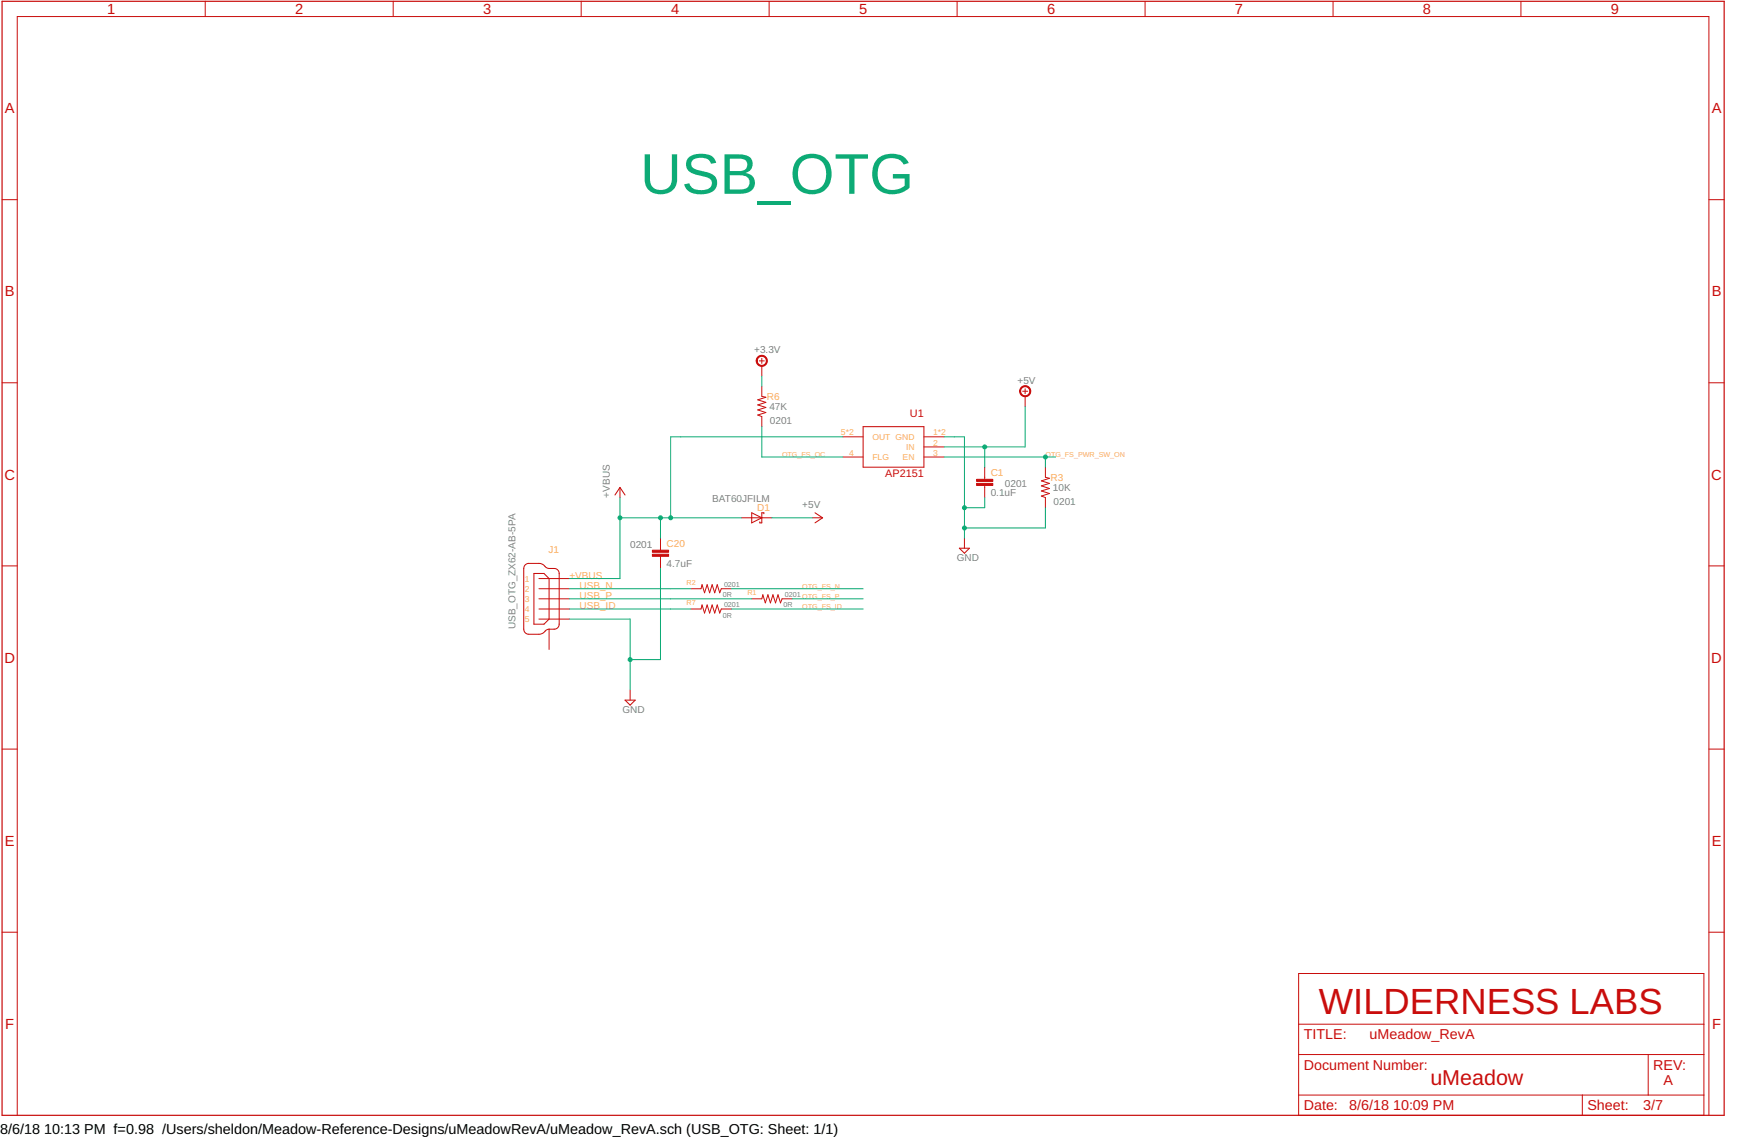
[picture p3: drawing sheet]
<svg xmlns="http://www.w3.org/2000/svg" width="432mm" height="279mm" viewBox="0 0 432 279" stroke-linecap="round" stroke-linejoin="round" font-family="sans-serif">
<path d="M.5 .3h422.7v273.5h-422.7z" fill="none" stroke="#c90d0c" stroke-width=".3"/>
<g fill="none" stroke="#c90d0c" stroke-width=".25">
<path d="M50.4 .3v3.8M96.5 .3v3.8M142.7 .3v3.8M188.8 .3v3.8M234.9 .3v3.8M281.1 .3v3.8M327.2 .3v3.8M373.4 .3v3.8M.5 49h3.7M419.5 49h3.7M.5 94h3.7M186.4 88.6h1.2"/>
<path d="M187 94.8v2.5l1 .2-2 .7 2 .6-2 .6 2 .6-2 .6 2 .7-2 .6 1 .4v2.5M187 88v1.2M187 89.8v2.5M251 96.1h1.3M251.7 95.4v1.3M251.7 97.3v2.5M419.5 94h3.7M152.2 119.7l1.2 1.8M152.2 119.7l-1.2 1.8M152.2 119.7v2.5M206.9 107.3h5M206.9 112.2h5"/>
<path d="M211.9 104.8h14.9v9.9h-14.9zM226.8 107.3h5M226.8 109.7h5M226.8 112.2h5M241.7 114.7v3M241.7 119.2v3M256.6 114.7v2.5l1 .2-2 .7 2 .6-2 .6 2 .6-2 .6 2 .7-2 .6 1 .4v2.5M.5 138.9h3.7M128.8 138.8l.7-.5h3.2l.6 .3 .7 .7a2.45 2.45 0 0 0 2 .3l.6 .1 .4 .3 .3 .8v12.4l-.1 .6-.4 .4a2.42 2.42 0 0 1-2 .3l-.6 .1-.9 .8-.6 .3h-3.2l-.8-.7-.1-15.4zM162.1 132.1v3M162.1 136.6v3M182 127.1h7.5"/>
<path d="M184.5 125.9l2.5 1.2-2.5 1.3zM187.5 126.1v-.2h-.5v2.5h-.5v-.3M199.4 127.1h2.5M200.1 125.9l1.8 1.2M201.9 127.1l-1.8 1.3M235.5 134.6h2.5l-1.3 1.2zM236.7 132.1v2.5M419.5 138.9h3.7M131.1 140.8h2.4l1.3 1.2v10l-1.3 1.2h-2.4zM132.3 142h7.5M132.3 144.5h7.5M132.3 147h7.5"/>
<path d="M132.3 149.5h7.5M132.3 152h7.5M134.8 154.5v4.9M169.6 144.5h2.5l.2-.9 .7 1.9 .6-1.9 .6 1.9 .6-1.9 .7 1.9 .6-1.9 .6 1.9 .4-1h2.5M169.6 149.5h2.5l.2-1 .7 2 .6-2 .6 2 .6-2 .7 2 .6-2 .6 2 .4-1h2.5M184.5 147h2.5l.3-1 .6 2 .6-2 .6 2 .6-2 .7 2 .6-2 .6 2 .4-1h2.5M153.4 171.9h2.5l-1.2 1.2zM154.7 169.4v2.5M.5 183.9h3.7M419.5 183.9h3.7M.5 228.9h3.7M318.8 239h99.5v34.8h-99.5z"/>
<path d="M419.5 228.9h3.7M318.8 258.9h99.5M318.8 251.5h99.5M404.6 258.9v10M4.2 273.8v-269.7h415.3v269.7M318.8 268.9h99.5M388.4 268.9v4.9"/>
</g>
<g fill="#c90d0c" stroke="#c90d0c" stroke-width=".25">
<path d="M186 87.7a1.37 1.37 0 0 1 2.2 .2 1.37 1.37 0 0 1-.8 2 1.37 1.37 0 0 1-1.8-1.3h.3a1.11 1.11 0 0 1 1.5-1 1.11 1.11 0 0 1 .3 1.8 1.11 1.11 0 0 1-1.8-.5v-.3h-.3z" fill-rule="evenodd"/>
<path d="M250.7 95.1a1.37 1.37 0 0 1 2.1 .2 1.37 1.37 0 0 1-.8 2.1 1.37 1.37 0 0 1-1.7-1.3h.2a1.12 1.12 0 0 1 1.7-1 1.12 1.12 0 0 1 .1 1.9 1.12 1.12 0 0 1-1.7-.7l-.1-.2h-.2z" fill-rule="evenodd"/>
</g>
<g fill="#c90d0c" stroke="#c90d0c" stroke-width=".25">
<path d="M160.1 136.1h4v.5h-4z"/>
<path d="M160.1 135.1h4v.5h-4z"/>
<path d="M239.7 118.7h4v.5h-4z"/>
<path d="M239.7 117.7h4v.5h-4z"/>
</g>
<g fill="none" stroke="#0dab76" stroke-width=".25">
<path d="M187 92.3v2.5M251.7 99.8v9.9h-19.9M187 104.8v7.4h19.9M206.9 107.3h-42.3v19.8M231.8 107.3h4.9v24.8M231.8 112.2h27.3M241.7 109.7v5M256.6 112.2v2.5M152.2 122.2v19.8h-12.4M152.2 127.1h29.8M162.1 127.1v5M162.1 139.6v22.3h-7.4"/>
<path d="M189.5 127.1h9.9M241.7 122.2v2.5h-5M256.6 124.7v4.9h-19.9M139.8 144.5h29.8M139.8 147h44.7M139.8 149.5h29.8M139.8 152h14.9v17.4M179.6 144.5h32.3M179.6 149.5h32.3M194.5 147h17.4"/>
</g>
<g fill="#0dab76" stroke="#0dab76" stroke-width=".25">
<circle cx="152.2" cy="127.1" r=".49"/>
<circle cx="162.1" cy="127.1" r=".49"/>
<circle cx="164.6" cy="127.1" r=".49"/>
<circle cx="154.7" cy="161.9" r=".49"/>
<circle cx="236.7" cy="124.7" r=".49"/>
<circle cx="236.7" cy="129.6" r=".49"/>
<circle cx="256.6" cy="112.2" r=".49"/>
<circle cx="241.7" cy="109.7" r=".49"/>
</g>
<text font-size="14.1" fill="#0dab76" x="157.2" y="47.6">USB_OTG</text>
<text font-size="8.9" fill="#c90d0c" x="323.8" y="249">WILDERNESS LABS</text>
<text font-size="5.3" fill="#c90d0c" x="351.1" y="266.4">uMeadow</text>
<g font-size="3.6" fill="#c90d0c">
<text x="26.3" y="3.5">1</text>
<text x="72.5" y="3.5">2</text>
<text x="118.6" y="3.5">3</text>
<text x="164.7" y="3.5">4</text>
<text x="210.9" y="3.5">5</text>
<text x="257" y="3.5">6</text>
<text x="303.2" y="3.5">7</text>
<text x="349.3" y="3.5">8</text>
<text x="395.4" y="3.5">9</text>
<text x="1.2" y="27.8">A</text>
<text x="420.2" y="27.8">A</text>
<text x="1.2" y="72.8">B</text>
<text x="420.2" y="72.8">B</text>
<text x="1.1" y="117.7">C</text>
<text x="420.1" y="117.7">C</text>
<text x="1.1" y="162.7">D</text>
<text x="420.1" y="162.7">D</text>
<text x="1.2" y="207.7">E</text>
<text x="420.2" y="207.7">E</text>
<text x="1.3" y="252.6">F</text>
<text x="420.3" y="252.6">F</text>
</g>
<g font-size="3.5" fill="#c90d0c">
<text x="320" y="255.2">TITLE:</text>
<text x="336.2" y="255.2">uMeadow_RevA</text>
<text x="320" y="262.6">Document Number:</text>
<text x="405.8" y="262.6">REV:</text>
<text x="408.3" y="266.4">A</text>
<text x="320" y="272.6">Date:</text>
<text x="331.2" y="272.6">8/6/18</text>
<text x="342" y="272.6">10:09 PM</text>
<text x="389.7" y="272.6">Sheet:</text>
<text x="403.3" y="272.6">3/7</text>
</g>
<g font-size="3.5">
<text x="0" y="278.4">8/6/18</text>
<text x="10.8" y="278.4">10:13 PM f=0.98 /Users/sheldon/Meadow-Reference-Designs/uMeadowRevA/uMeadow_RevA.sch (USB_OTG: Sheet: 1/1)</text>
</g>
<g font-size="2.7" fill="#c90d0c">
<text x="223.4" y="102.3">U1</text>
<text x="217.3" y="117.2">AP2151</text>
</g>
<g font-size="2.5" fill="#808080">
<text x="185.1" y="86.7">+3.3V</text>
<text x="249.8" y="94.2">+5V</text>
<text x="188.9" y="100.8">47K</text>
<text x="189" y="104">0201</text>
<text x="246.7" y="119.7">0201</text>
<text x="149.7" y="122.2" transform="rotate(-90 149.7 122.2)">+VBUS</text>
<text x="174.9" y="123.3">BAT60JFILM</text>
<text x="197" y="124.6">+5V</text>
<text x="243.2" y="121.8">0.1uF</text>
<text x="258.5" y="120.7">10K</text>
<text x="258.6" y="123.9">0201</text>
<text x="154.7" y="134.6">0201</text>
<text x="234.9" y="137.7">GND</text>
<text x="163.6" y="139.2">4.7uF</text>
<text x="126.6" y="154.5" transform="rotate(-90 126.6 154.5)">USB_OTG_ZX62-AB-5PA</text>
<text x="152.8" y="175">GND</text>
</g>
<g font-size="2.5" fill="#fbaf5c">
<text x="188.3" y="98.3">R6</text>
<text x="243.2" y="116.8">C1</text>
<text x="257.9" y="118.2">R3</text>
<text x="185.9" y="125.4">D1</text>
<text x="134.7" y="135.8">J1</text>
<text x="163.6" y="134.2">C20</text>
<text x="139.8" y="142.1">+VBUS</text>
<text x="142.2" y="144.5">USB_N</text>
<text x="142.2" y="147">USB_P</text>
<text x="142.2" y="149.5">USB_ID</text>
</g>
<g font-size="2.1" fill="#fbaf5c">
<text x="206.4" y="106.9">5*2</text>
<text x="214.2" y="108">OUT GND</text>
<text x="229.1" y="106.9">1*2</text>
<text x="208.4" y="111.9">4</text>
<text x="214.2" y="113">FLG</text>
<text x="221.6" y="113">EN</text>
<text x="222.4" y="110.5">IN</text>
<text x="229.1" y="109.4">2</text>
<text x="229.1" y="111.9">3</text>
<text x="128.8" y="142.8">1</text>
<text x="128.8" y="145.3">2</text>
<text x="128.8" y="147.8">3</text>
<text x="128.8" y="150.3">4</text>
<text x="128.8" y="152.7">5</text>
</g>
<g font-size="1.8" fill="#fbaf5c">
<text x="192" y="112.2">OTG_FS_OC</text>
<text x="256.6" y="112.2">OTG_FS_PWR_SW_ON</text>
<text x="168.6" y="143.7">R2</text>
<text x="168.6" y="148.6">R7</text>
<text x="183.5" y="146.2">R1</text>
<text x="197" y="144.5">OTG_FS_N</text>
<text x="197" y="147">OTG_FS_P</text>
<text x="197" y="149.5">OTG_FS_ID</text>
</g>
<g font-size="1.8" fill="#808080">
<text x="177.4" y="146.7">0R</text>
<text x="177.7" y="149.1">0201</text>
<text x="177.7" y="144.1">0201</text>
<text x="192.3" y="149.1">0R</text>
<text x="192.7" y="146.6">0201</text>
<text x="177.4" y="151.6">0R</text>
</g>
</svg>
